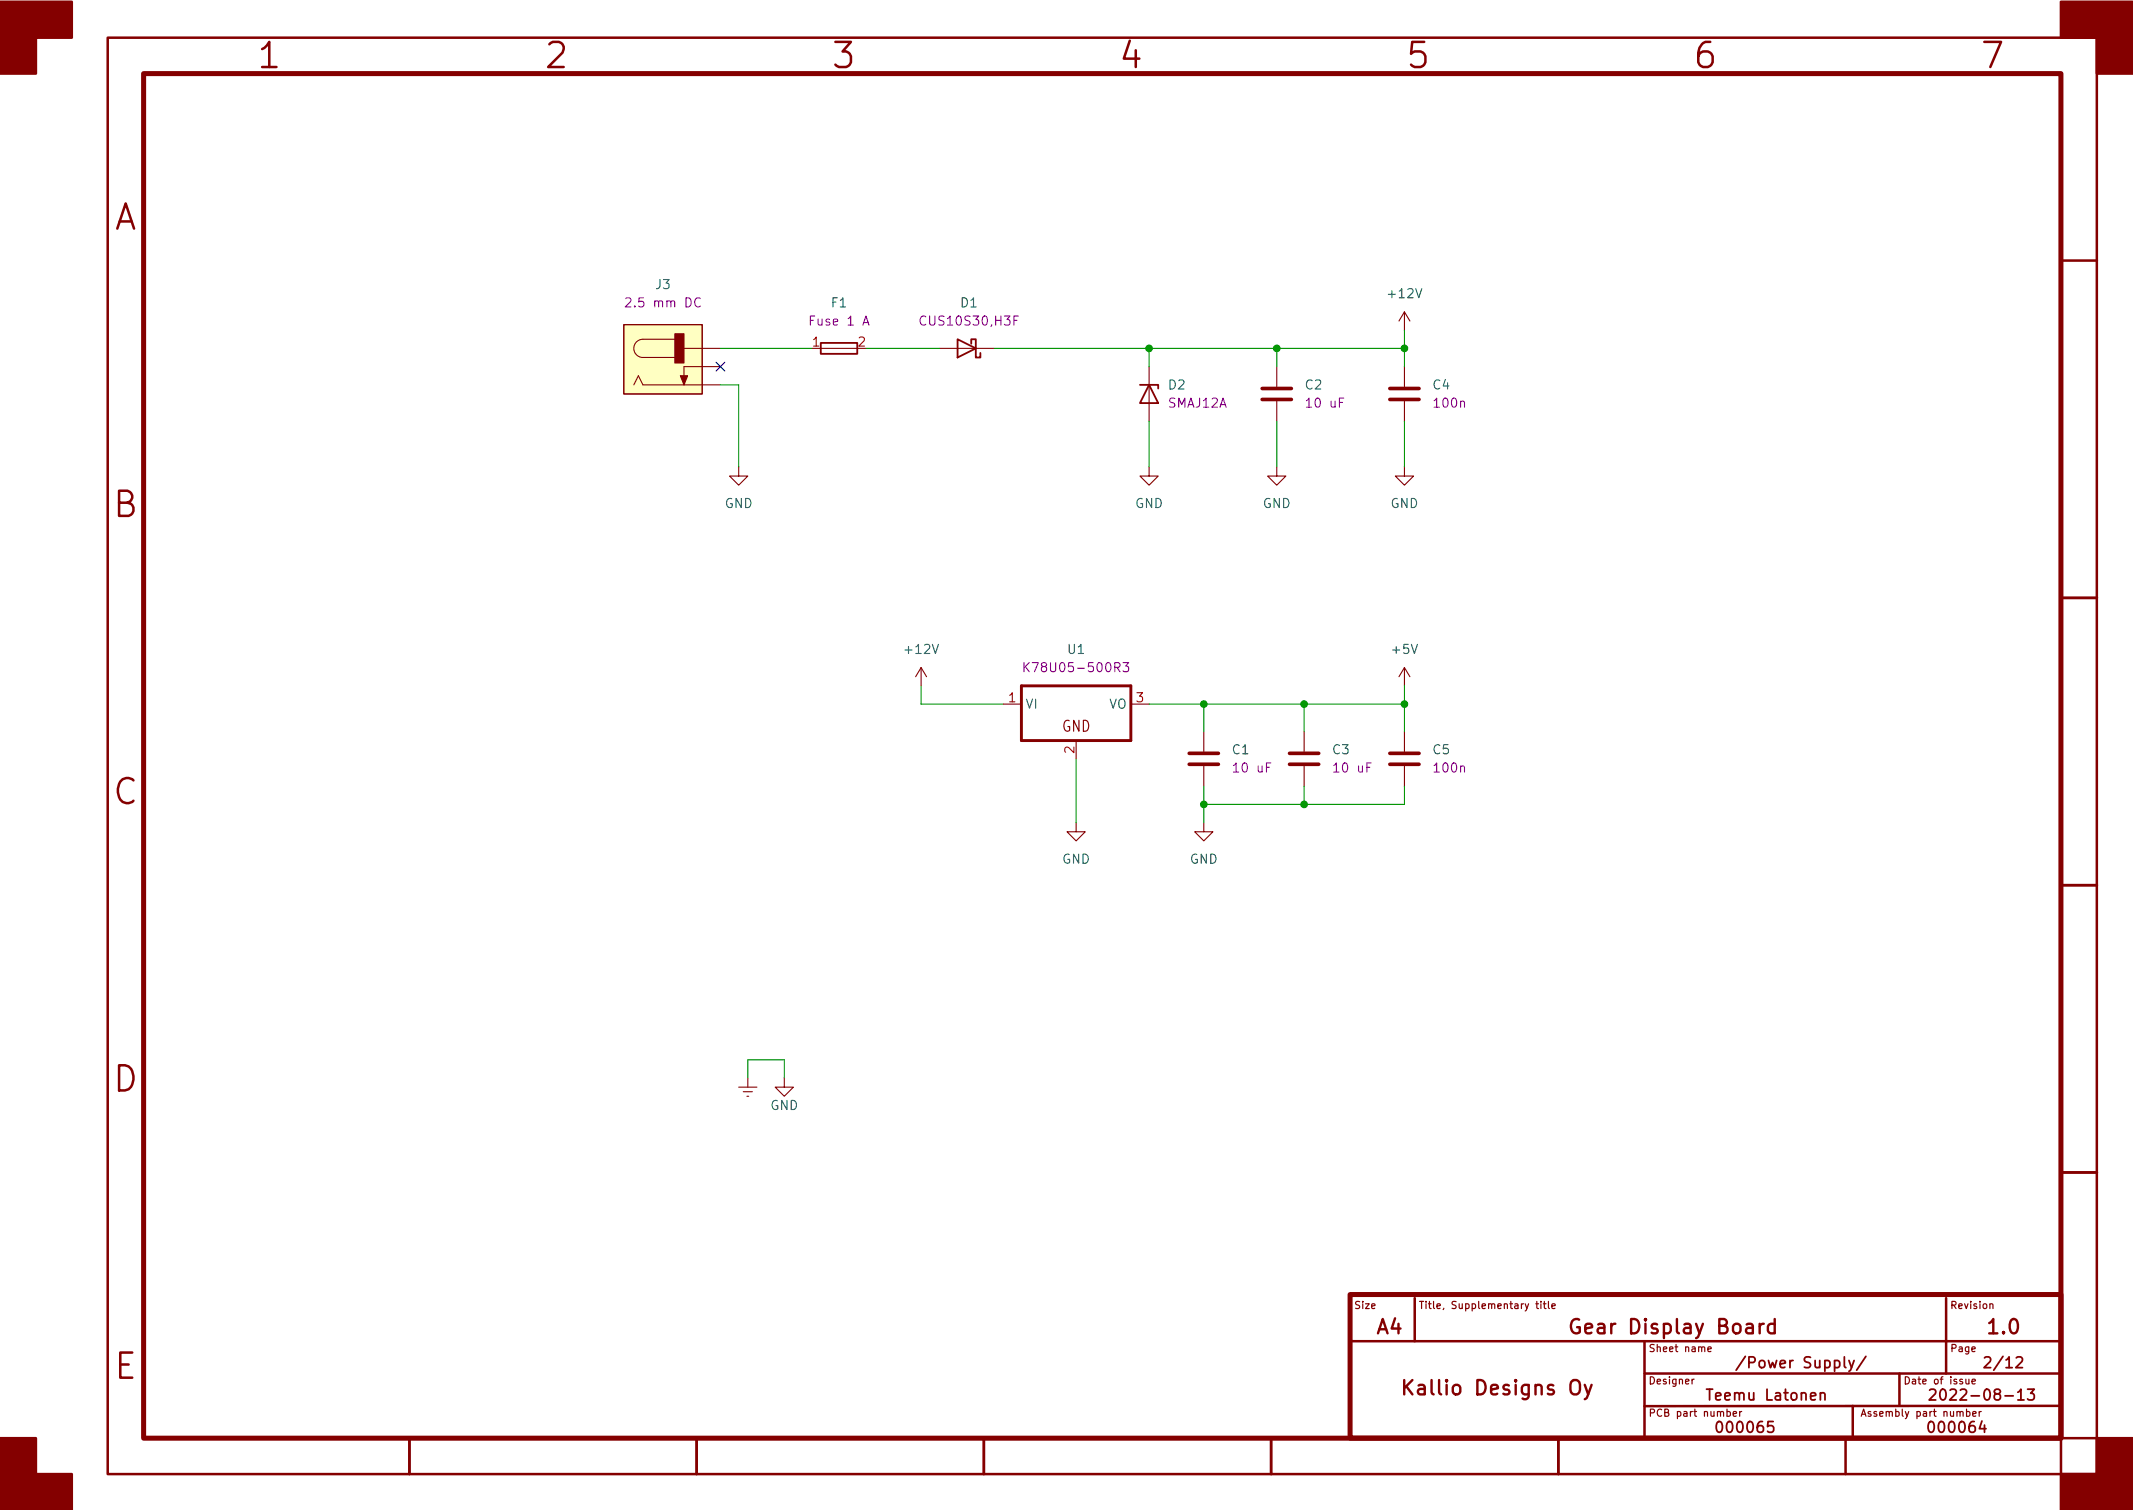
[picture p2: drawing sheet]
<svg xmlns="http://www.w3.org/2000/svg" width="297mm" height="210mm" viewBox="0 0 297 210" stroke-linecap="round" stroke-linejoin="round" font-family="sans-serif">
<g fill="none" stroke="#840000" stroke-width=".35">
<path d="M15 5.2h277v200.1h-277zM287 36.3h5M287 83.3h5M287 123.3h5M287 163.3h5M188 186.8h99M197 180.8v6M229 186.8v13.5M229 191.3h58M258 195.8v4.5M264.5 191.3v4.5M271 180.8v10.5"/>
<path d="M287 195.8h-58M57 200.3v5M97 200.3v5M137 200.3v5M177 200.3v5M181 200.3h111M217 200.3v5M257 200.3v5M287 200.3v5"/>
</g>
<path d="M20 10.2h267v190.1h-267zM188 180.3h99v20h-99z" fill="none" stroke="#840000" stroke-width=".7"/>
<g fill="#840000" stroke="#840000" stroke-width=".35">
<path d="M0 .2h10v5h-5v5h-5z"/>
<path d="M0 200.3h5v5h5v5h-10z"/>
<path d="M287 .2h10v10h-5v-5h-5z"/>
<path d="M292 200.3h5v10h-10v-5h5z"/>
</g>
<g fill="none" stroke="#840000" stroke-width=".17">
<path d="M213.9 181.5h.4M214 181.2v.9l.3 .1M214.6 181.2v.1M214.6 181.5v.7M214.9 181.5h.4M215.1 181.2v.9l.2 .1M215.6 181.2v.9l.2 .1M216.1 181.9l.5-.1-.1-.2-.2-.1-.2 .2 .1 .5h.3M235.6 192v.7M235.9 192l-.3 .2M237.8 187.9l.5-.1v-.2l-.3-.1-.2 .2 .1 .5h.4M240.5 196.6l.3-.1 .2 .2-.1 .5h-.4"/>
<path d="M241.4 196.9l.4-.1v-.2l-.3-.1-.1 .2v.5h.4M242.3 196.5v.7M242.5 196.5l-.2 .2M273.8 192v.7h.2l.2-.1M273.9 196.6l.2-.1 .2 .2-.1 .5h-.3M273.9 196.2v1M274.2 192v.7M274.6 192.4l.5-.1-.1-.2-.2-.1-.2 .2 .1 .5h.3M274.7 196.9l.5-.1-.1-.2-.2-.1-.2 .2 .1 .5h.3M275.6 196.5v.7M275.9 196.5l-.3 .2M277.1 181.6l.2-.1 .2 .1v.6"/>
</g>
<path d="M195.5 192.2v2M195.8 193l.9 1.2M196.7 192.2l-1.2 1.1M219 192.3a.66 .66 0 0 1 .7-.1 .66 .66 0 0 1 .3 .6v.7a.67 .67 0 0 1-.6 .7 .67 .67 0 0 1-.7-.7v-.7l.1-.4zM219.9 183.8a.77 .77 0 0 0-.8 0 .77 .77 0 0 0-.3 .7 .85 .85 0 0 0 .2 .9 .85 .85 0 0 0 .9 .2l.1-.1v-.7h-.4M220.7 192.8l.5 1.4M221.6 192.8l-.6 1.8-.3 .2M245.6 184.3a.51 .51 0 0 0-.6 .4M247.1 184.4l-.5-.1-.4 .4v.6l.2 .3 .2 .1 .5-.1M247.1 183.7v2" fill="none" stroke="#840000" stroke-width=".33"/>
<g fill="none" stroke="#840000" stroke-width=".25">
<path d="M114.3 47.7h5.1v1.6h-5.1zM133.3 47.2l2.6 1.3-2.6 1.3zM135.3 47.9v-.7h.6v2.6h.6v-.7M158.7 53.6h2.6v.5M160 53.6l1.3 2.5h-2.6zM253.5 194.1a.37 .37 0 0 1 .6 0v.8M256.8 188.9v1.3l.3 .2M257.5 189.4l.3 1M258.2 189.4l-.5 1.4-.2 .1M259.8 188.9l-1.2 1.9M268.7 193.6l.2-.2 .5 .1a.41 .41 0 0 1 .1 .6l-.9 .8h1M276.4 189.1l.2-.2 .5 .1a.41 .41 0 0 1 0 .6l-.8 .8h.9"/>
<path d="M282.4 193.4h.9l-.5 .6a.41 .41 0 0 1 .5 .3v.3l-.2 .3h-.5l-.2-.1"/>
</g>
<path d="M175.8 55.6h4M175.8 54.1h4M193.5 55.6h4.1M193.5 54.1h4.1M165.6 106.4h4.1M165.6 104.9h4.1M179.6 106.4h4M179.6 104.9h4M193.5 106.4h4.1M193.5 104.9h4.1" fill="none" stroke="#840000" stroke-width=".51"/>
<g fill="none" stroke="#840000" stroke-width=".15">
<path d="M86.9 45.2h10.9v9.7h-10.9zM88.3 53.6l.6-1.3 .6 1.3h10.8M94 47.2h-4.5a1.27 1.27 0 0 0-1.2 1.3 1.27 1.27 0 0 0 1.2 1.3h4.5M95.2 48.5h5.1M100.3 51h-5.1v2.6M114.3 48.5h5.1M130.8 48.5h7.6M160 51v7.7M177.8 51v2.8M177.8 55.9v2.8M195.6 43.4v2.6M195.6 51v2.8"/>
<path d="M195.6 55.9v2.8M195.6 43.4l-.8 1.3M195.6 43.4l.7 1.3M102.9 65v1.3h1.2l-1.2 1.3-1.3-1.3h1.3M160 65v1.3h1.3l-1.3 1.3-1.3-1.3h1.3M177.8 65v1.3h1.3l-1.3 1.3-1.3-1.3h1.3M195.6 65v1.3h1.2l-1.2 1.3-1.3-1.3h1.3M128.3 93l-.8 1.2M128.3 93v2.5M128.3 93l.7 1.2M139.7 98h2.5M157.5 98h2.5"/>
<path d="M195.6 93v2.5M195.6 93l-.8 1.2M195.6 93l.7 1.2M149.9 114.5v1.3h1.2l-1.2 1.3-1.3-1.3h1.3M149.9 103.1v2.6M167.6 114.5v1.3h1.3l-1.3 1.3-1.2-1.3h1.2M167.6 101.8v2.8M167.6 106.7v2.8M181.6 101.8v2.8M181.6 106.7v2.8M195.6 101.8v2.8M195.6 106.7v2.8"/>
<path d="M102.9 151.4h2.5M103.5 152h1.3M104 152.6h.3M104.1 150.1v1.3M109.2 150.1v1.3h1.3l-1.3 1.2-1.3-1.2h1.3"/>
</g>
<path d="M142.2 95.5h15.3v7.6h-15.3z" fill="none" stroke="#840000" stroke-width=".41"/>
<path d="M87.1 41.6l.2-.1h.3l.2 .1 .1 .2-.1 .2-.7 .7h.8M97.5 41.6a.51 .51 0 0 0-.6 0 .51 .51 0 0 0-.2 .6 .48 .48 0 0 0 .3 .5 .48 .48 0 0 0 .5-.1M120.2 45.3l.4-1.3 .4 1.3M120.3 44.9h.6M142.6 92.3v1.2M142.8 92.8l.5 .7M143.3 92.3l-.7 .7M156.4 92.3h.8l-.4 .4 .3 .2v.5l-.2 .1h-.3l-.2-.1" fill="none" stroke="#840084" stroke-width=".15"/>
<path d="M86.9 45.2h10.9v9.7h-10.9z" fill="#ffffc2" stroke="#ffffc2" stroke-width=".14"/>
<g fill="#840000" stroke="#840000" stroke-width=".15">
<path d="M94 46.5h1.2v4h-1.2z"/>
<path d="M94.7 52.3h1.1l-.6 1.3z"/>
</g>
<g fill="none" stroke="#009600" stroke-width=".15">
<path d="M100.3 48.5h12.7M100.3 53.6h2.6v11.4M120.6 48.5h10.2M138.4 48.5h57.2M160 48.5v2.5M160 58.7v6.3M177.8 48.5v2.5M177.8 58.7v6.3M195.6 46v5M195.6 58.7v6.3M128.3 95.5v2.5h11.4M160 98h35.6"/>
<path d="M167.6 98v3.8M181.6 98v3.8M195.6 95.5v6.3M149.9 105.7v8.8M167.6 109.5v5M181.6 109.5v2.5M195.6 109.5v2.5h-28M104.1 150.1v-2.5h5.1v2.5"/>
</g>
<path d="M99.7 50.4l1.2 1.3M100.9 50.4l-1.2 1.3" fill="none" stroke="#000084" stroke-width=".15"/>
<g fill="#009600" stroke="#009600" stroke-width=".15">
<circle cx="181.6" cy="112" r=".46"/>
<circle cx="195.6" cy="98" r=".46"/>
<circle cx="177.8" cy="48.5" r=".46"/>
<circle cx="195.6" cy="48.5" r=".46"/>
<circle cx="160" cy="48.5" r=".46"/>
<circle cx="167.6" cy="112" r=".46"/>
<circle cx="181.6" cy="98" r=".46"/>
<circle cx="167.6" cy="98" r=".46"/>
</g>
<g font-size="4.9" fill="#840000">
<text x="36.1" y="9.5">1</text>
<text x="76.1" y="9.5">2</text>
<text x="116.1" y="9.5">3</text>
<text x="156.1" y="9.5">4</text>
<text x="196.1" y="9.5">5</text>
<text x="236.1" y="9.5">6</text>
<text x="276.1" y="9.5">7</text>
<text x="15.7" y="32">A</text>
<text x="15.7" y="72">B</text>
<text x="15.7" y="112">C</text>
<text x="15.7" y="152">D</text>
<text x="15.9" y="192">E</text>
</g>
<g font-size="2.8" fill="#840000">
<text x="191.7" y="185.8">A4</text>
<text x="220.1" y="185.8">Gear Display Board</text>
<text x="277.1" y="185.8">1.0</text>
<text x="196.7" y="194.3">Kallio Designs Oy</text>
</g>
<g font-size="2.1" fill="#840000">
<text x="147.9" y="101.9">GND</text>
<text x="241.5" y="190.5">/Power Supply/</text>
<text x="277" y="190.5">2/12</text>
<text x="238.3" y="195">Teemu Latonen</text>
<text x="270.7" y="195">2022-08-13</text>
<text x="239.5" y="199.5">000065</text>
<text x="269" y="199.5">000064</text>
</g>
<g font-size="1.8" fill="#006464">
<text x="91.3" y="40.3">J3</text>
<text x="193.5" y="41.5">+12V</text>
<text x="115.8" y="42.8">F1</text>
<text x="133.8" y="42.8">D1</text>
<text x="162.7" y="54.2">D2</text>
<text x="181.8" y="54.2">C2</text>
<text x="199.6" y="54.2">C4</text>
<text x="100.9" y="70.7">GND</text>
<text x="158.1" y="70.7">GND</text>
<text x="175.8" y="70.7">GND</text>
<text x="193.6" y="70.7">GND</text>
<text x="126.2" y="91.1">+12V</text>
<text x="148.7" y="91.1">U1</text>
<text x="194" y="91.1">+5V</text>
<text x="142.7" y="98.7">VI</text>
<text x="154.4" y="98.7">VO</text>
<text x="171.6" y="105">C1</text>
<text x="185.6" y="105">C3</text>
<text x="199.6" y="105">C5</text>
<text x="147.9" y="120.3">GND</text>
<text x="165.7" y="120.3">GND</text>
<text x="107.3" y="154.6">GND</text>
</g>
<g font-size="1.8" fill="#840084">
<text x="87.8" y="42.8">2.5 mm DC</text>
<text x="113.2" y="45.3">Fuse 1 A</text>
<text x="128.6" y="45.3">CUS10S30,H3F</text>
<text x="162.7" y="56.8">SMAJ12A</text>
<text x="182.2" y="56.8">10 uF</text>
<text x="199.8" y="56.8">100n</text>
<text x="143.7" y="93.6">K78U05-500R3</text>
<text x="172" y="107.6">10 uF</text>
<text x="186" y="107.6">10 uF</text>
<text x="199.8" y="107.6">100n</text>
</g>
<g font-size="1.8" fill="#a90000">
<text x="113.2" y="48.3">1</text>
<text x="119.5" y="48.3">2</text>
<text x="140.5" y="97.8">1</text>
<text x="158.3" y="97.8">3</text>
<text x="149.6" y="104.9" transform="rotate(-90 149.6 104.9)">2</text>
</g>
<g font-size="1.4" fill="#840000">
<text x="188.5" y="182.3">Size</text>
<text x="197.5" y="182.3">Title, Supplementary title</text>
<text x="271.5" y="182.3">Revision</text>
<text x="229.5" y="188.3">Sheet name</text>
<text x="271.5" y="188.3">Page</text>
<text x="229.5" y="192.8">Designer</text>
<text x="229.5" y="197.3">PCB part number</text>
<text x="259" y="197.3">Assembly part number</text>
<text x="265" y="192.8">Date of issue</text>
</g>
</svg>
